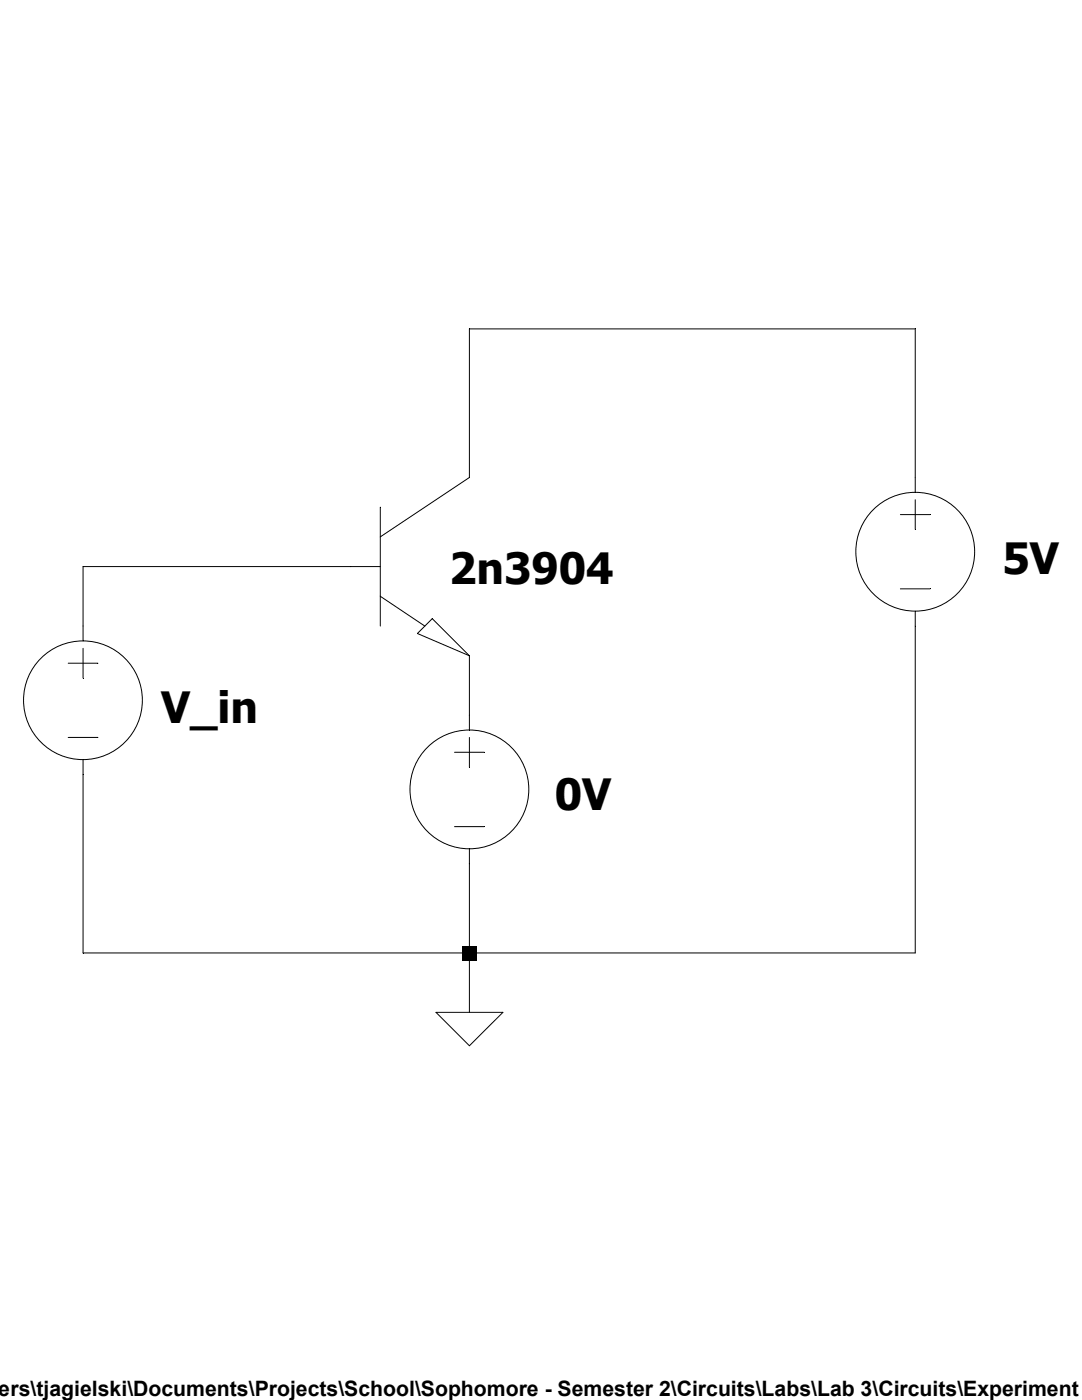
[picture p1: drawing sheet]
Version 4
SHEET 1 880 680
WIRE 400 -16 160 -16
WIRE 160 64 160 -16
WIRE 400 64 400 -16
WIRE 96 112 -48 112
WIRE -48 144 -48 112
WIRE 160 192 160 160
WIRE -48 320 -48 224
WIRE 160 320 160 272
WIRE 160 320 -48 320
WIRE 400 320 400 144
WIRE 400 320 160 320
WIRE 160 352 160 320
FLAG 160 352 0
SYMBOL npn 96 64 R0
WINDOW 0 56 32 Invisible 2
WINDOW 3 53 48 Left 2
SYMATTR InstName Q1
SYMATTR Value 2n3904
SYMBOL voltage -48 128 R0
WINDOW 0 24 16 Invisible 2
WINDOW 3 42 59 Left 2
SYMATTR InstName V1
SYMATTR Value V_in
SYMBOL voltage 160 176 R0
WINDOW 0 24 16 Invisible 2
WINDOW 3 46 58 Left 2
SYMATTR InstName V2
SYMATTR Value 0V
SYMBOL voltage 400 48 R0
WINDOW 0 24 16 Invisible 2
WINDOW 3 47 59 Left 2
SYMATTR InstName V3
SYMATTR Value 5V
